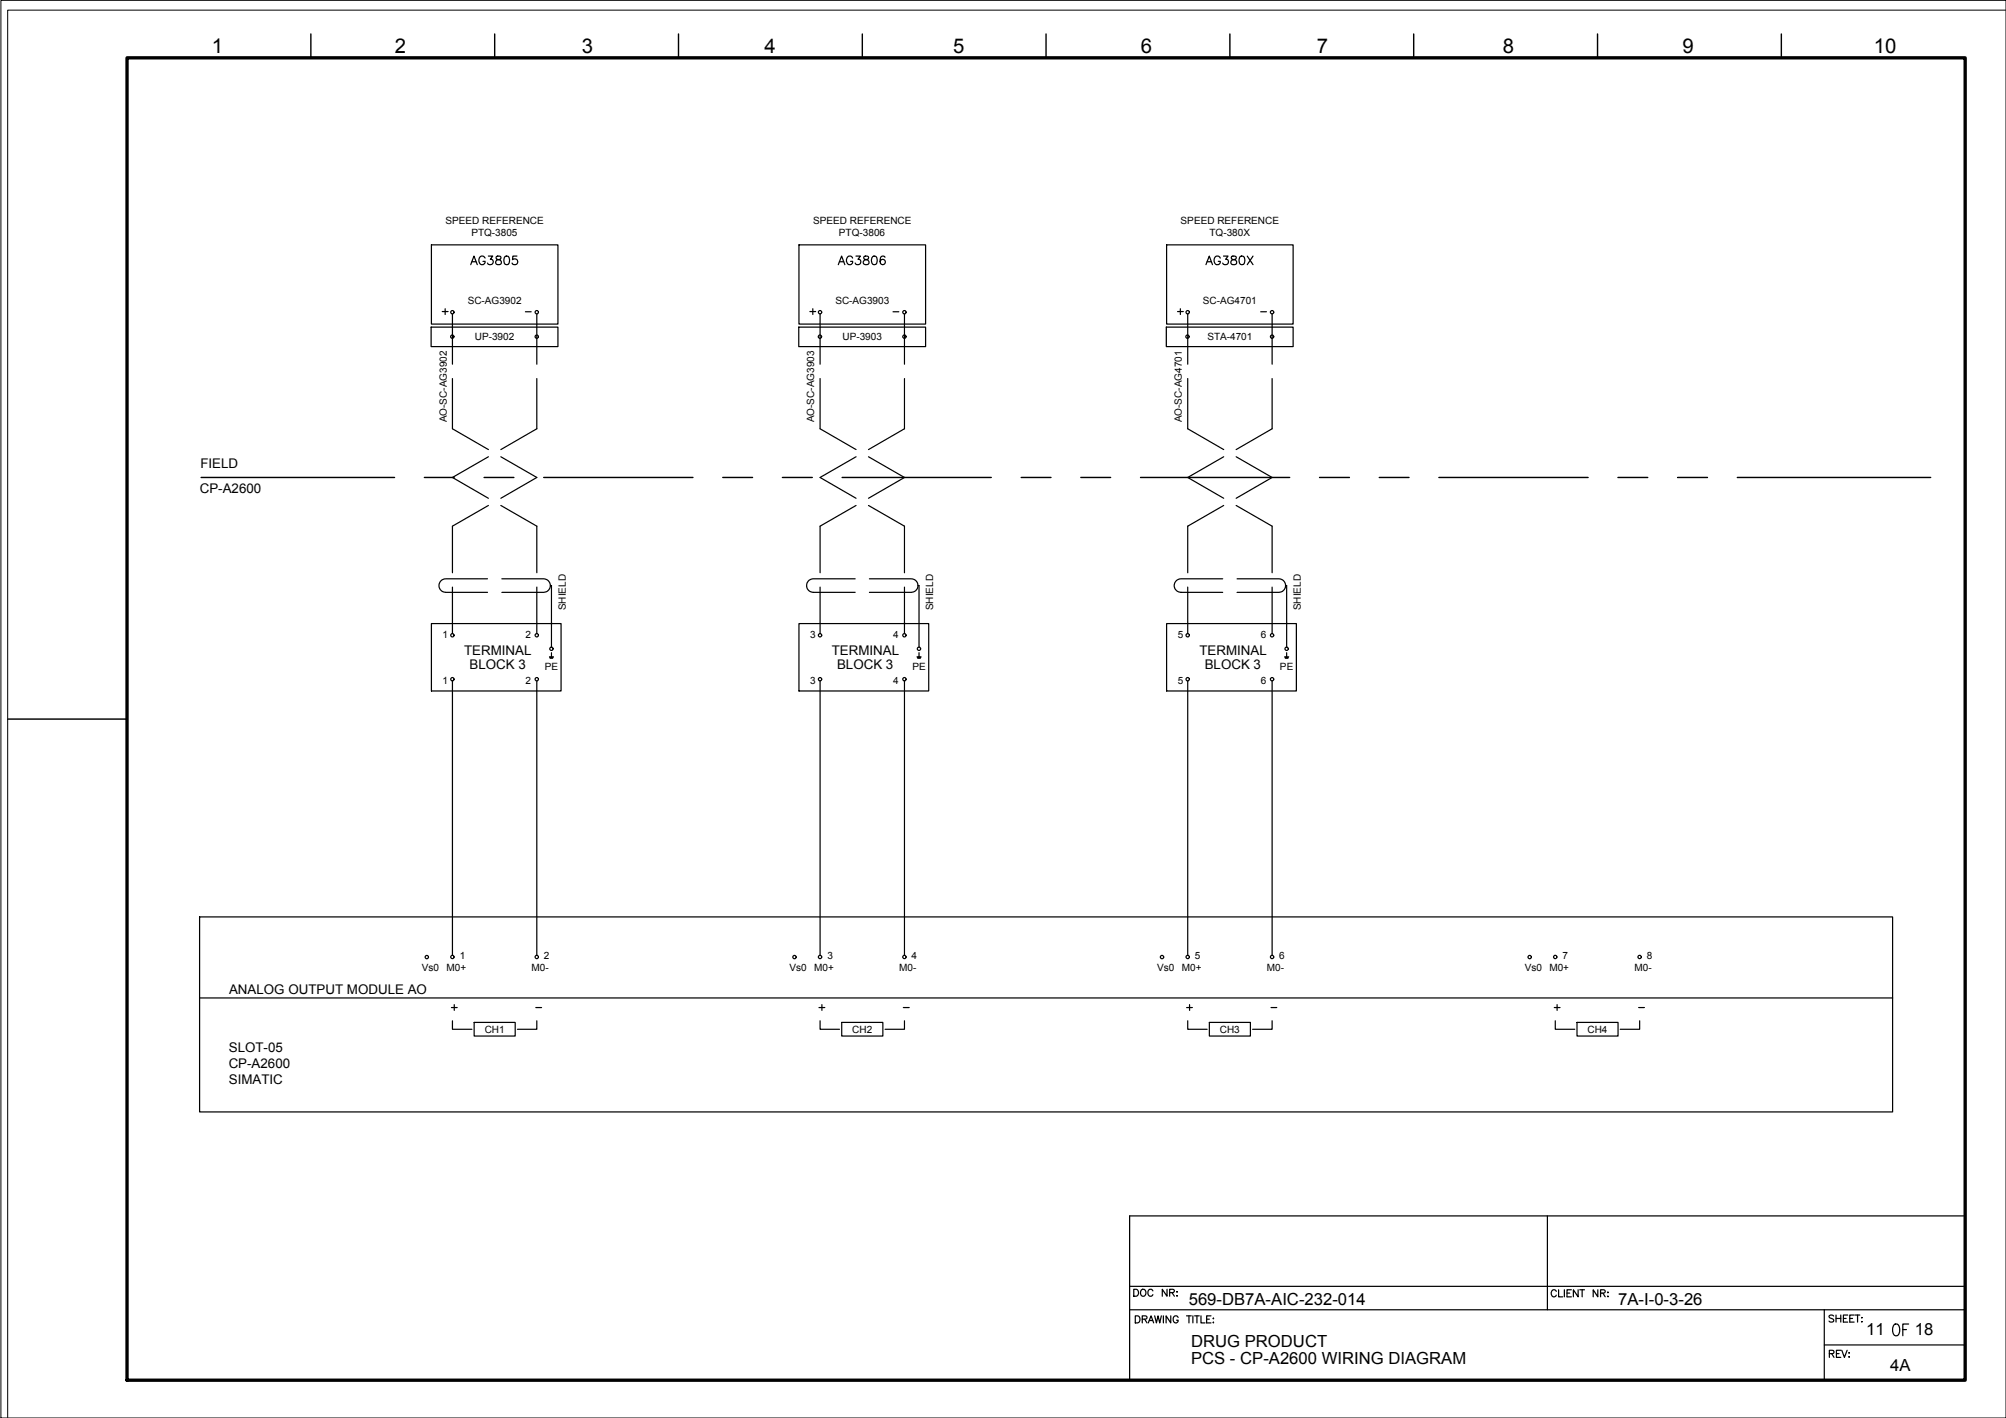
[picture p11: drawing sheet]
<svg xmlns="http://www.w3.org/2000/svg" width="420mm" height="297mm" viewBox="0 0 420 297" stroke-linecap="round" stroke-linejoin="round" font-family="sans-serif">
<!-- layer: G-TTLB-TTLB -->
<path d="M26.6 12.1h385v277h-385z" fill="none" stroke="#000" stroke-width=".7"/>
<!-- layer: G-TTLB-OTLN -->
<path d="M420.1 2.1h-418.5v294.9" fill="none" stroke="#000" stroke-width=".21"/>
<!-- layer: G-TTLB-INDX -->
<path d="M65.1 7.1v5M103.6 7.1v5M142.1 7.1v5M180.6 7.1v5M219.1 7.1v5M257.6 7.1v5M296.1 7.1v5M334.6 7.1v5M373.1 7.1v5M1.6 150.6h25" fill="none" stroke="#000" stroke-width=".3"/>
<!-- layer: LGSP IA4$0$LG_PLOT -->
<path d="M324.1 254.7v19.7M236.6 269.5h175M236.6 274.4h175M382.1 274.4v14.7M236.6 289.1h175M382.1 281.7h29.5" fill="none" stroke="#000" stroke-width=".25"/>
<!-- layer: LG_PLOT -->
<g fill="none" stroke="#000" stroke-width=".25">
<path d="M411.6 254.7h-175v34.4M237.8 275.6h.5a.79 .79 0 0 1 .5 .8 .79 .79 0 0 1-.5 .7h-.5zM239.2 276.3h.9l.1-.2v-.3l-1-.2v1.5M239.8 276.3l.4 .8M240.5 277.1l.6-1.5 .5 1.5M240.7 276.6h.7M241.9 275.6l.3 1.5 .3-1.5 .4 1.5 .3-1.5M243.7 275.6v1.5M245.2 275.6v1.5l-1-1.5v1.5M246.8 276a.54 .54 0 0 0-.6-.4 .54 .54 0 0 0-.5 .6v.3a.52 .52 0 0 0 .5 .6 .52 .52 0 0 0 .6-.6h-.4M248.5 275.6h1M249 275.6v1.5"/>
<path d="M249.9 275.6v1.5M250.2 275.6h1M250.7 275.6v1.5M251.5 275.6v1.5h.9M252.7 276.3h.6M253.6 275.6h-.9v1.5h.9M254.1 276.2h.1zM254.1 277h.1zM326 270.5a.55 .55 0 0 0-.7-.3 .55 .55 0 0 0-.4 .5v.4a.54 .54 0 0 0 .4 .6 .54 .54 0 0 0 .7-.4M326.5 270.2v1.5h.8M327.7 270.2v1.5M328.2 270.9h.6"/>
<path d="M329.1 270.2h-.9v1.5h.9M330.5 270.2v1.5l-1-1.5v1.5M330.9 270.2h1M331.4 270.2v1.5M334.7 270.2v1.5l-1-1.5v1.5M335.2 270.9l.9-.1v-.5l-.9-.1v1.5M335.7 270.9l.5 .8M336.7 270.7h.1zM336.7 271.6h.1zM384.1 275.7a.49 .49 0 0 0-.6-.3 .49 .49 0 0 0-.3 .6l.7 .3 .2 .4-.4 .3-.6-.3M384.6 275.5v1.5M384.6 276.2h1"/>
<path d="M385.6 275.5v1.5M386.1 276.2h.6M387 275.5h-.9v1.5h.9M387.4 276.2h.6M388.3 275.5h-.9v1.5h.9M388.6 275.5h1M389.1 275.5v1.5M389.9 276h.1zM389.9 276.9h.1zM383.2 283.6l.8-.1 .1-.5-.9-.1v1.4M383.6 283.6l.5 .7M384.6 283.6h.6"/>
<path d="M385.6 282.9h-1v1.4h1M385.8 282.9l.5 1.4 .6-1.4M387.2 283.4h.2zM387.2 284.3h.2z"/>
</g>
<!-- layer: I_LIMIT_LINE -->
<g fill="none" stroke="#000" stroke-width=".3">
<path d="M42.1 100h40.5M88.9 100h6.2M101.4 100h6.2M113.9 100h31.2M151.4 100h6.2M163.9 100h6.2M176.4 100h31.2M213.9 100h6.2M226.4 100h6.2M238.9 100h31.2M276.4 100h6.2M288.9 100h6.2"/>
<path d="M301.4 100h31.2M338.9 100h6.2M351.4 100h6.2M363.9 100h40.5"/>
</g>
<!-- layer: I_DATA -->
<g fill="none" stroke="#000" stroke-width=".25">
<path d="M90.4 51.3h26.5v16.6h-26.5zM167.3 51.3h26.6v16.6h-26.6zM244.3 51.3h26.5v16.6h-26.5zM90.3 68.5h26.6v4.1h-26.6zM167.3 68.5h26.6v4.1h-26.6zM244.3 68.5h26.5v4.1h-26.5zM90.4 130.6h27.1v14.1h-27.1zM115.1 137.6h.8M115.1 137.7h.7M115.2 137.9h.6M115.5 136.7v.9M167.3 130.6h27.2v14.1h-27.2z"/>
<path d="M192.1 137.6h.8M192.2 137.7h.6M192.2 137.9h.6M192.5 136.7v.9M244.3 130.6h27.2v14.1h-27.2zM269.1 137.6h.8M269.2 137.7h.6M269.2 137.9h.6M269.5 136.7v.9M41.8 192.1h354.6v40.8h-354.6zM94.8 213.8v1.8h4M99.3 214.2h8.6v2.8h-8.6z"/>
<path d="M112.4 213.8v1.8h-4M171.5 211.1h1.3M171.8 213.8v1.8h4M172.1 210.4v1.3M176.3 214.2h8.6v2.8h-8.6zM189.4 213.8v1.8h-4M248.8 213.8v1.8h4M253.3 214.2h8.6v2.8h-8.6zM266.4 213.8v1.8h-4M325.8 213.8v1.8h4M330.3 214.2h8.6v2.8h-8.6zM343.4 213.8v1.8h-4"/>
<circle cx="94.7" cy="70.5" r=".35"/>
<circle cx="112.4" cy="70.5" r=".35"/>
<circle cx="171.7" cy="70.5" r=".35"/>
<circle cx="189.4" cy="70.5" r=".35"/>
<circle cx="248.7" cy="70.5" r=".35"/>
<circle cx="266.4" cy="70.5" r=".35"/>
<circle cx="94.8" cy="133.1" r=".35"/>
<circle cx="112.4" cy="133.1" r=".35"/>
<circle cx="115.5" cy="135.9" r=".35"/>
<circle cx="171.8" cy="133.1" r=".35"/>
<circle cx="189.4" cy="133.1" r=".35"/>
<circle cx="192.5" cy="135.9" r=".35"/>
<circle cx="248.8" cy="133.1" r=".35"/>
<circle cx="266.4" cy="133.1" r=".35"/>
<circle cx="269.5" cy="135.9" r=".35"/>
<circle cx="94.8" cy="142.3" r=".35"/>
<circle cx="112.4" cy="142.3" r=".35"/>
<circle cx="171.8" cy="142.3" r=".35"/>
<circle cx="189.4" cy="142.3" r=".35"/>
<circle cx="248.8" cy="142.3" r=".35"/>
<circle cx="266.4" cy="142.3" r=".35"/>
<circle cx="89.4" cy="200.5" r=".35"/>
<circle cx="94.8" cy="200.5" r=".35"/>
<circle cx="112.4" cy="200.5" r=".35"/>
<circle cx="166.4" cy="200.5" r=".35"/>
<circle cx="171.8" cy="200.5" r=".35"/>
<circle cx="189.4" cy="200.5" r=".35"/>
<circle cx="243.4" cy="200.5" r=".35"/>
<circle cx="248.8" cy="200.5" r=".35"/>
<circle cx="266.4" cy="200.5" r=".35"/>
<circle cx="320.4" cy="200.5" r=".35"/>
<circle cx="325.7" cy="200.5" r=".35"/>
<circle cx="343.4" cy="200.5" r=".35"/>
</g>
<!-- layer: EI-CTRL -->
<path d="M41.8 209h354.6" fill="none" stroke="#000" stroke-width=".25"/>
<!-- layer: I_El_CTRL -->
<path d="M94.8 142.6v57.5M112.4 142.6v57.5M171.8 142.6v57.5M189.4 142.6v57.5M248.8 142.6v57.5M266.4 142.6v57.5" fill="none" stroke="#000" stroke-width=".25"/>
<!-- layer: I_TABS -->
<g fill="none" stroke="#000" stroke-width=".25">
<path d="M94.8 65.8v10.5M94.8 79.3v10.5l7.5 4.4M112.4 65.8v10.5M112.4 79.3v10.5l-7.5 4.4M171.8 65.8v10.5M171.8 79.3v10.5l7.5 4.4M189.4 65.8v10.5M189.4 79.3v10.5l-7.5 4.4M248.8 65.8v10.5M248.8 79.3v10.5l7.5 4.4M266.4 65.8v10.5M266.4 79.3v10.5l-7.5 4.4"/>
<path d="M102.3 95.7l-7.5 4.3 7.5 4.4M104.9 95.7l7.5 4.3-7.5 4.4M179.3 95.7l-7.5 4.3 7.5 4.4M181.9 95.7l7.5 4.3-7.5 4.4M256.3 95.7l-7.5 4.3 7.5 4.4M258.9 95.7l7.5 4.3-7.5 4.4M102.3 105.9l-7.5 4.3v9.8M104.9 105.9l7.5 4.3v9.8M179.3 105.9l-7.5 4.3v9.8M181.9 105.9l7.5 4.3v9.8M256.3 105.9l-7.5 4.3v9.8M258.9 105.9l7.5 4.3v9.8"/>
<path d="M94.8 123v9.7M102.1 121.2h-8.7a1.42 1.42 0 0 0-1.5 1.5 1.42 1.42 0 0 0 1.5 1.4h8.7M105.1 121.2h8.8a1.42 1.42 0 0 1 1.4 1.5 1.42 1.42 0 0 1-1.4 1.4h-8.8M112.4 123v9.7M115.3 122.7h.2v12.9M171.8 123v9.7M179.1 121.2h-8.8a1.42 1.42 0 0 0-1.4 1.5 1.42 1.42 0 0 0 1.4 1.4h8.8M182.1 121.2h8.8a1.42 1.42 0 0 1 1.4 1.5 1.42 1.42 0 0 1-1.4 1.4h-8.8M189.4 123v9.7M192.3 122.7h.2v12.9M248.8 123v9.7M256.1 121.2h-8.7a1.42 1.42 0 0 0-1.5 1.5 1.42 1.42 0 0 0 1.5 1.4h8.7"/>
<path d="M259.1 121.2h8.7a1.42 1.42 0 0 1 1.5 1.5 1.42 1.42 0 0 1-1.5 1.4h-8.7M266.4 123v9.7M269.3 122.7h.2v12.9"/>
</g>
<!-- layer: VP -->
<path d="M.2 .1h420v296.9h-420z" fill="none" stroke="#000" stroke-width=".21"/>
<text font-size="5.7" x="395.5" y="281.2">OF</text>
<g font-size="4.9">
<text x="97.7" y="56.8">AG3805</text>
<text x="174.6" y="56.8">AG3806</text>
<text x="251.5" y="56.8">AG380X</text>
</g>
<text font-size="4.4" x="236.7" y="272.7">DOC NR:</text>
<g font-size="4.3">
<text x="44.4" y="11.1">1</text>
<text x="82.7" y="11.1">2</text>
<text x="121.9" y="11.1">3</text>
<text x="160.1" y="11.1">4</text>
<text x="199.6" y="11.1">5</text>
<text x="239" y="11.1">6</text>
<text x="275.8" y="11.1">7</text>
<text x="314.7" y="11.1">8</text>
<text x="352.4" y="11.1">9</text>
<text x="392.5" y="11.1">10</text>
</g>
<g font-size="4">
<text x="91.7" y="67">+</text>
<text x="168.6" y="67">+</text>
<text x="245.9" y="67">+</text>
<text x="93.8" y="212.7">+</text>
<text x="247.6" y="212.7">+</text>
<text x="324.6" y="212.7">+</text>
</g>
<g font-size="3.5">
<text x="249" y="273.3">569-DB7A-AIC-232-014</text>
<text x="338.9" y="273.5">7A-I-0-3-26</text>
<text x="390.9" y="279.7">11</text>
<text x="401.1" y="279.7">18</text>
<text x="249.5" y="282.2">DRUG PRODUCT</text>
<text x="249.5" y="285.8">PCS - CP-A2600 WIRING DIAGRAM</text>
<text x="395.9" y="287.1">4A</text>
</g>
<g font-size="2.8">
<text x="42" y="98.1">FIELD</text>
<text x="41.8" y="103.2">CP-A2600</text>
<text x="97.2" y="137.2">TERMINAL</text>
<text x="174.2" y="137.2">TERMINAL</text>
<text x="251.2" y="137.2">TERMINAL</text>
<text x="98.3" y="140.1">BLOCK 3</text>
<text x="175.3" y="140.1">BLOCK 3</text>
<text x="252.3" y="140.1">BLOCK 3</text>
<text x="48" y="208.2">ANALOG OUTPUT MODULE AO</text>
<text x="47.9" y="220.4">SLOT-05</text>
<text x="47.9" y="223.7">CP-A2600</text>
<text x="47.9" y="227.1">SIMATIC</text>
</g>
<g font-size="2.6">
<text x="109" y="66.7">-</text>
<text x="186.3" y="66.7">-</text>
<text x="263.2" y="66.7">-</text>
<text x="111.5" y="212.4">-</text>
<text x="188.4" y="212.4">-</text>
<text x="265.3" y="212.4">-</text>
<text x="342.2" y="212.4">-</text>
</g>
<g font-size="2.1">
<text x="93.3" y="47">SPEED REFERENCE</text>
<text x="170.3" y="47">SPEED REFERENCE</text>
<text x="247.3" y="47">SPEED REFERENCE</text>
<text x="98.7" y="49.5">PTQ-3805</text>
<text x="175.7" y="49.5">PTQ-3806</text>
<text x="253.3" y="49.5">TQ-380X</text>
<text x="98" y="63.7">SC-AG3902</text>
<text x="175" y="63.7">SC-AG3903</text>
<text x="251.9" y="63.7">SC-AG4701</text>
<text x="99.5" y="71.2">UP-3902</text>
<text x="176.5" y="71.2">UP-3903</text>
<text x="252.9" y="71.2">STA-4701</text>
<text x="93.6" y="88.5" transform="rotate(-90 93.6 88.5)">AO-SC-AG3902</text>
<text x="170.6" y="88.5" transform="rotate(-90 170.6 88.5)">AO-SC-AG3903</text>
<text x="247.6" y="88.5" transform="rotate(-90 247.6 88.5)">AO-SC-AG4701</text>
<text x="118.5" y="127.9" transform="rotate(-90 118.5 127.9)">SHIELD</text>
<text x="195.5" y="127.9" transform="rotate(-90 195.5 127.9)">SHIELD</text>
<text x="272.5" y="127.9" transform="rotate(-90 272.5 127.9)">SHIELD</text>
<text x="92.7" y="133.6">1</text>
<text x="110.1" y="133.7">2</text>
<text x="169.7" y="133.6">3</text>
<text x="187.1" y="133.7">4</text>
<text x="246.7" y="133.6">5</text>
<text x="264.1" y="133.7">6</text>
<text x="92.7" y="143.2">1</text>
<text x="110.1" y="143.2">2</text>
<text x="114.1" y="140.3">PE</text>
<text x="169.7" y="143.2">3</text>
<text x="187.1" y="143.2">4</text>
<text x="191.1" y="140.3">PE</text>
<text x="246.7" y="143.2">5</text>
<text x="264.1" y="143.2">6</text>
<text x="268.1" y="140.3">PE</text>
<text x="88.4" y="203.5">Vs0</text>
<text x="93.5" y="203.5">M0+</text>
<text x="96.3" y="200.9">1</text>
<text x="111.4" y="203.5">M0-</text>
<text x="113.9" y="200.9">2</text>
<text x="165.4" y="203.5">Vs0</text>
<text x="170.5" y="203.5">M0+</text>
<text x="173.3" y="200.9">3</text>
<text x="188.3" y="203.5">M0-</text>
<text x="190.9" y="200.9">4</text>
<text x="242.4" y="203.5">Vs0</text>
<text x="247.5" y="203.5">M0+</text>
<text x="250.3" y="200.9">5</text>
<text x="265.3" y="203.5">M0-</text>
<text x="267.9" y="200.9">6</text>
<text x="319.4" y="203.5">Vs0</text>
<text x="324.5" y="203.5">M0+</text>
<text x="327.3" y="200.9">7</text>
<text x="342.3" y="203.5">M0-</text>
<text x="344.9" y="200.9">8</text>
<text x="101.5" y="216.4">CH1</text>
<text x="178.5" y="216.4">CH2</text>
<text x="255.5" y="216.4">CH3</text>
<text x="332.5" y="216.4">CH4</text>
</g>
</svg>
